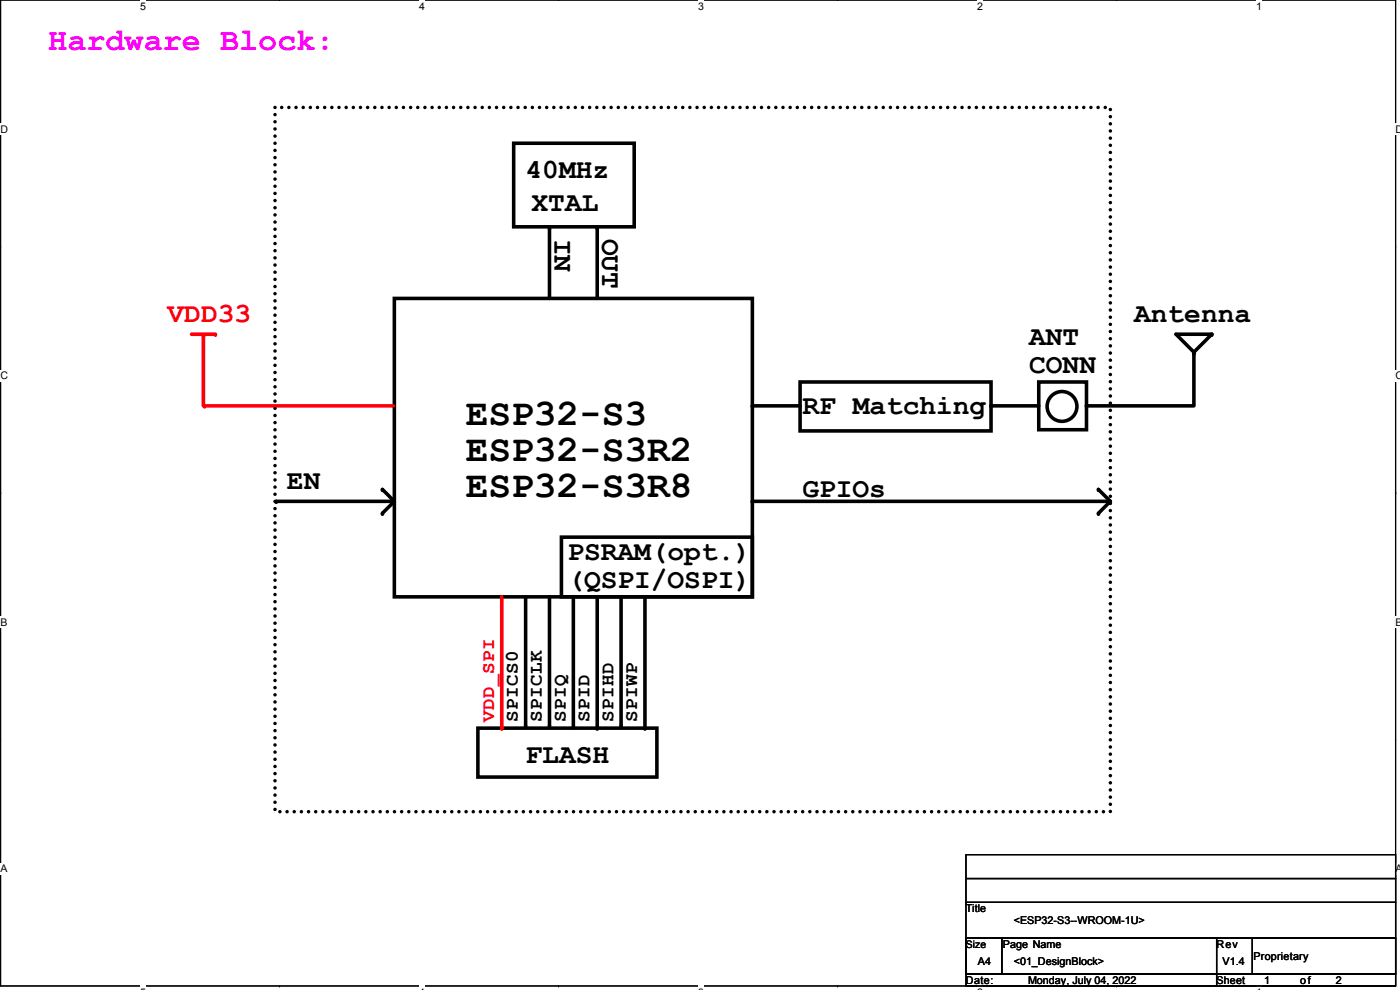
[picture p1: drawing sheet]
<svg xmlns="http://www.w3.org/2000/svg" width="420mm" height="297mm" viewBox="0 0 420 297" stroke-linecap="round" stroke-linejoin="round" font-family="sans-serif">
<path d="M.2 0h418.6v295.8h-418.6z" fill="none" stroke="#000" stroke-width=".36"/>
<g fill="#fff">
<path d="M42 0h1.8v3.5h-1.8z"/>
<path d="M42 295.8h1.8v1.2h-1.8z"/>
</g>
<g fill="#000">
<circle cx="83.9" cy="0" r=".18"/>
<circle cx="83.9" cy="295.8" r=".18"/>
</g>
<g fill="#fff">
<path d="M125.8 0h1.7v3.5h-1.7z"/>
<path d="M125.8 295.8h1.7v1.2h-1.7z"/>
</g>
<g fill="#000">
<circle cx="167.6" cy="0" r=".18"/>
<circle cx="167.6" cy="295.8" r=".18"/>
</g>
<g fill="#fff">
<path d="M209.5 0h1.8v3.5h-1.8z"/>
<path d="M209.5 295.8h1.8v1.2h-1.8z"/>
</g>
<g fill="#000">
<circle cx="251.4" cy="0" r=".18"/>
<circle cx="251.4" cy="295.8" r=".18"/>
</g>
<g fill="#fff">
<path d="M293.2 0h1.8v3.5h-1.8z"/>
<path d="M293.2 295.8h1.8v1.2h-1.8z"/>
</g>
<g fill="#000">
<circle cx="335.1" cy="0" r=".18"/>
<circle cx="335.1" cy="295.8" r=".18"/>
</g>
<g fill="#fff">
<path d="M377 0h1.7v3.5h-1.7z"/>
<path d="M377 295.8h1.7v1.2h-1.7z"/>
<path d="M.2 37h2.3v3.5h-2.3z"/>
<path d="M418.8 37h1.4v3.5h-1.4z"/>
<path d="M.2 110.9h2.3v3.6h-2.3z"/>
<path d="M418.8 110.9h1.4v3.6h-1.4z"/>
</g>
<g fill="#000">
<circle cx=".2" cy="74" r=".18"/>
<circle cx="418.8" cy="74" r=".18"/>
</g>
<g fill="#fff">
<path d="M.2 184.9h2.1v3.5h-2.1z"/>
<path d="M418.8 184.9h1.4v3.5h-1.4z"/>
</g>
<g fill="#000">
<circle cx=".2" cy="147.9" r=".18"/>
<circle cx="418.8" cy="147.9" r=".18"/>
</g>
<path d="M.2 147.9h.1M418.8 147.9h.1" fill="none" stroke="#000" stroke-width=".3"/>
<g fill="#fff">
<path d="M.2 258.8h2.1v3.6h-2.1z"/>
<path d="M418.8 258.8h1.4v3.6h-1.4z"/>
</g>
<g fill="#000">
<circle cx=".2" cy="221.9" r=".18"/>
<circle cx="418.8" cy="221.9" r=".18"/>
</g>
<path d="M118.4 89.5h107.4v89.6h-107.4zM143.4 218.5h53.7v14.7h-53.7z" fill="none" stroke="#000" stroke-width="1.1"/>
<path d="M57.5 100.3h7.1" fill="none" stroke="#f00" stroke-width="1.1"/>
<circle cx="64.6" cy="100.3" r=".54" fill="#f00"/>
<path d="M61 100.6v21.2" fill="none" stroke="#f00" stroke-width="1.1"/>
<circle cx="61" cy="100.6" r=".54" fill="#f00"/>
<path d="M61.4 121.8h56.6" fill="none" stroke="#f00" stroke-width="1.1"/>
<circle cx="61.4" cy="121.8" r=".54" fill="#f00"/>
<g fill="none" stroke="#000" stroke-width="1.1">
<path d="M154.2 43h36.1v25.1h-36.1zM164.9 68.4v21.1M179.2 68.4v21.1M82.9 150.4h35.1M114.8 146.8l3.6 3.6-3.6 3.6M225.8 150.4h107.4M329.7 146.8l3.5 3.6M333.2 150.4l-3.5 3.6M157.7 179.1v38.7M164.9 179.1v38.7M172.1 179.1v39M179.2 179.1v39.4"/>
<path d="M186.4 179.1v38.7M193.6 179.1v39.4"/>
</g>
<g fill="#000">
<circle cx="164.9" cy="68.4" r=".54"/>
<circle cx="179.2" cy="68.4" r=".54"/>
<circle cx="82.9" cy="150.4" r=".54"/>
<circle cx="114.8" cy="154" r=".54"/>
<circle cx="114.8" cy="146.8" r=".54"/>
<circle cx="225.8" cy="150.4" r=".54"/>
<circle cx="329.7" cy="146.8" r=".54"/>
<circle cx="329.7" cy="154" r=".54"/>
<circle cx="157.7" cy="217.8" r=".54"/>
<circle cx="164.9" cy="217.8" r=".54"/>
<circle cx="172.1" cy="218.1" r=".54"/>
<circle cx="179.2" cy="218.5" r=".54"/>
<circle cx="186.4" cy="217.8" r=".54"/>
<circle cx="193.6" cy="218.5" r=".54"/>
</g>
<path d="M82.5 32.2h250.7v211.3h-250.7z" fill="none" stroke="#000" stroke-width="1.1" stroke-dasharray="0 2.1"/>
<path d="M150.6 179.1v39.4" fill="none" stroke="#f00" stroke-width="1.1"/>
<circle cx="150.6" cy="218.5" r=".54" fill="#f00"/>
<g fill="none" stroke="#000" stroke-width="1.1">
<path d="M240.1 114.6h57.3v14.7h-57.3zM311.7 114.6h14.4v14.3h-14.4zM352.9 100.3h10.8l-5.4 5.4zM358.3 106v15.4M225.8 121.8h14.3M297.4 121.8h14.3M326.1 121.8h32.2M168.5 161.2h57.3v17.9h-57.3z"/>
<circle cx="318.7" cy="121.9" r="4.5"/>
</g>
<g fill="#000">
<circle cx="358.3" cy="106" r=".54"/>
<circle cx="358.3" cy="105.7" r=".54"/>
<circle cx="363.7" cy="100.3" r=".54"/>
<circle cx="225.8" cy="121.8" r=".54"/>
<circle cx="297.4" cy="121.8" r=".54"/>
<circle cx="326.1" cy="121.8" r=".54"/>
</g>
<path d="M289.9 256.4h128.9v7.2h-128.9zM289.9 263.6h128.9v7.2h-128.9zM289.9 270.8h128.9v10.7h-128.9zM289.9 281.5h10.7v10.7h-10.7zM289.9 292.2h75.2v3.6h-75.2zM289.9 281.5h128.9v10.7h-128.9zM300.6 281.5h64.5v10.7h-64.5zM365.1 281.5h10.8v10.7h-10.8zM365.1 292.2h53.7v3.6h-53.7zM375.9 281.5h42.9v10.7h-42.9z" fill="none" stroke="#000" stroke-width=".36"/>
<g font-size="11.3">
<text x="139.8" y="127.6">ESP32-S3</text>
<text x="139.8" y="138.4">ESP32-S3R2</text>
<text x="139.8" y="149.1">ESP32-S3R8</text>
</g>
<text font-size="9.5" fill="#f0f" x="14.5" y="15.1">Hardware Block:</text>
<g font-size="8.4">
<text x="157.7" y="53.5">40MHz</text>
<text x="159.5" y="63.2">XTAL</text>
<text x="166.4" y="71.6" transform="rotate(90 166.4 71.6)">IN</text>
<text x="180.7" y="71.6" transform="rotate(90 180.7 71.6)">OUT</text>
<text x="340.4" y="96.5">Antenna</text>
<text x="308.9" y="103.7">ANT</text>
<text x="308.9" y="112">CONN</text>
<text x="240.8" y="124.1">RF Matching</text>
<text x="86.1" y="146.6">EN</text>
<text x="240.8" y="149.1">GPIOs</text>
<text x="170.3" y="168.1">PSRAM(opt.)</text>
<text x="170.3" y="176.5">(QSPI/OSPI)</text>
<text x="157.7" y="229">FLASH</text>
</g>
<text font-size="8.4" fill="#f00" x="50.3" y="96.5">VDD33</text>
<text font-size="5.7" fill="#f00" x="148.3" y="216.7" transform="rotate(-90 148.3 216.7)">VDD_SPI</text>
<g font-size="5.7">
<text x="155.4" y="216.7" transform="rotate(-90 155.4 216.7)">SPICS0</text>
<text x="162.6" y="216.7" transform="rotate(-90 162.6 216.7)">SPICLK</text>
<text x="169.8" y="216.7" transform="rotate(-90 169.8 216.7)">SPIQ</text>
<text x="176.9" y="216.7" transform="rotate(-90 176.9 216.7)">SPID</text>
<text x="184.1" y="216.7" transform="rotate(-90 184.1 216.7)">SPIHD</text>
<text x="191.3" y="216.7" transform="rotate(-90 191.3 216.7)">SPIWP</text>
</g>
<g font-size="3.2">
<text x="42" y="2.9">5</text>
<text x="125.8" y="2.9">4</text>
<text x="209.5" y="2.9">3</text>
<text x="293.2" y="2.9">2</text>
<text x="377" y="2.9">1</text>
<text x=".2" y="39.8">D</text>
<text x="418.8" y="39.8">D</text>
<text x=".2" y="113.8">C</text>
<text x="418.8" y="113.8">C</text>
<text x=".2" y="187.8">B</text>
<text x="418.8" y="187.8">B</text>
<text x=".2" y="261.7">A</text>
<text x="418.8" y="261.7">A</text>
<text x="289.9" y="273.7">Title</text>
<text x="304.2" y="277.3">&lt;ESP32-S3--WROOM-1U&gt;</text>
<text x="301" y="284.4">Page Name</text>
<text x="365.1" y="284.4">Rev</text>
<text x="376.2" y="288">Proprietary</text>
<text x="293.5" y="289.4">A4</text>
<text x="304.2" y="289.4">&lt;01_DesignBlock&gt;</text>
<text x="366.9" y="289.4">V1.4</text>
<text x="289.9" y="295.2">Date:</text>
<text x="308.5" y="295.2">Monday, July 04, 2022</text>
<text x="365.1" y="295.2">Sheet</text>
<text x="379.4" y="295.2">1</text>
<text x="390.2" y="295.2">of</text>
<text x="400.9" y="295.2">2</text>
</g>
<text font-size="3.1" x="289.9" y="284.3">Size</text>
</svg>
